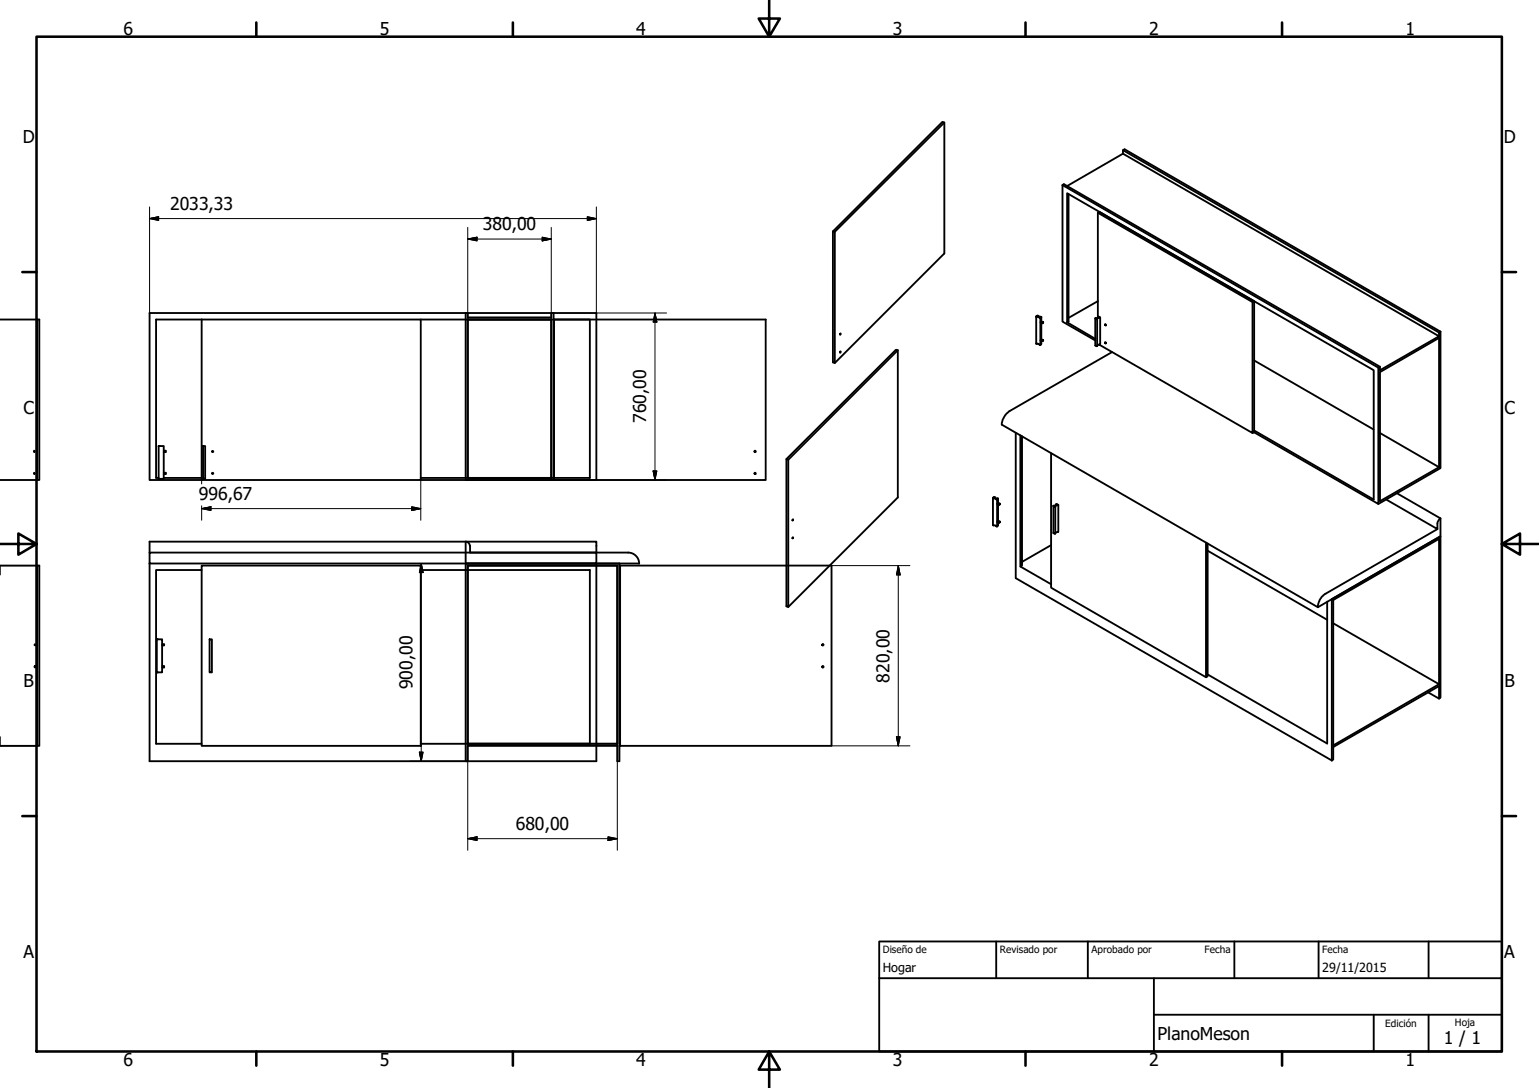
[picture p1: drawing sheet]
<svg xmlns="http://www.w3.org/2000/svg" width="420mm" height="297mm" viewBox="0 0 420 297" stroke-linecap="round" stroke-linejoin="round" font-family="sans-serif">
<!-- layer: Visible (ISO) -->
<g fill="none" stroke="#000" stroke-width=".51">
<path d="M257.8 33.5l-29.9 29.8v35.8l-.5-.2v-35.7l29.9-29.9 .5 .2v35.7l-29.9 29.9M290.1 50.5l.3-.2 86.3 49.8v1l16.2-9.3-86.3-49.8-15.3 8.8M290.1 50.5v37.3l8.9 5.1M290.1 50.5l86.2 49.9M291.7 53v34.8l-.4 .2M299.7 58.1l42.2 24.4M306.6 42v-1l.4-.2 86.3 49.7M306.6 41l86.3 49.8v1M227.4 63.2l.5 .1M0 87.2h10.2M55.1 87.2h59.8v43.8h-59.8M55.1 87.2h-12.5v43.3h.7"/>
<path d="M55.1 87.2v43.8M114.9 87.2h46.1v43.3h-46.1M127.7 87.2h22.8v43.3h-22.8zM150.5 85.5v1.2h-22.8v-1.2h-.6v45.5h24M151.1 87.2l.2 43.8zM151.1 85.5v1.7M151.3 87.2h57.7v43.8h-57.7M229.4 91.1l.1-.1-.1 .4zM229.4 95.9v.4zM245.1 95.6l-29.9 29.9v40.2l-.5-.2v-40.2l29.9-29.8 .5 .1v40.2l-29.9 29.9M282.9 86.4v7.4h.5l.6 .4v-7.3l.3-.4M282.9 86.4l1.1 .5"/>
<path d="M282.9 86.4l.3-.2 .4 .3h.7M284.3 86.5v1.3M284.3 88.2v4.5M284.3 93.1v.8l-.3 .3M284.6 92.9h.2l-.1 .2zM284.6 88.1l.2-.2-.1 .4zM284.7 92.8l-.5-.2-.1 .2v.2l.5 .1M284.7 87.9l-.5-.2-.1 .2v.2l.5 .2M291.3 88v-35.2l83.7 48.3v35.3l-32.6-18.9M291.3 88l7.7 4.5M299 86.9v7.4l.4 .2 .1-.1M299.1 86.9l.4 .2"/>
<path d="M299.1 86.9l.5-.1 .3-.4 .5 .3v7.3l-.9 .4M299.1 86.9h.1M299.5 87.1v7.3M299.7 86.7v-28.6l.4-.3 42.3 24.4v35.8l-.5 .2M299.7 82.2l-8 4.6M300.4 86.7l-.7 .2-.2 .2M301.7 93.5l.2 .1v.2zM301.7 88.6l.2 .1v.2zM303.6 96.1l-28 16.2a4.9 4.9 0 0 0-2.1 3.6l86.3 49.9M342.4 82.2l-.5 .3v35.7l-41.8-24.1M342.4 98.4l32.6 18.9M393.3 90.5v37.3l-17 9.8"/>
<path d="M393.3 90.5l-.4 .3M277.3 118.2v39.6l86.3 49.8M278.6 118.9v35.8l.4-.3v-35.3M376.3 100.4v37.2l-33.9-19.6M376.7 101.6l16.2-9.3v35.3l-16.2 9.2zM376.7 100.1l-.4 .3M376.7 118.2l16.2 9.4M0 131h10.2v-43.8h.5v43.8h-.5M9.3 129.1l.1 .3zM9.4 123l-.1 .4zM43.3 121.8h1.4v8.9h-1.4zM44.7 129.1h.6v.3h-.6"/>
<path d="M44.7 123l.6 .1-.1 .3h-.5M44.7 130.5h10.4M55.1 131h-14.3v-45.5h122v45.5h-47.9M55.4 121.8h.6v8.9h-.6zM127.7 130.5v-43.3h22.8v43.3M206.1 129.1v.3M206.1 123.1v.3M214.7 125.3l.5 .2M271.1 136v7.4h.6l.5 .3v-7.3l.3-.3M272.5 136.1l-.8-.1-.2-.3-.4 .2 1.1 .5M272.5 136.1v1.2M272.5 137.7v4.5"/>
<path d="M272.9 137.5l.1 .1-.2 .2zM272.9 137.5l-.6-.1v.3l.5 .1M287 123.7v36.8l42.2 24.4M287.6 138.2v7.3l.3 .2 .2-.1M287.6 138.2l.5 .1M287.6 138.2l.6-.2 .3-.4 .4 .2v7.4l-.8 .4M288.1 138.3v7.3M288.9 137.8l-.5 .2-.3 .3M378.5 136.4l13.9 8v-1.7l.9-1.2M381.4 134.7l11.9 6.8M0 154.4h10.2M40.8 150.9v-3h122v3"/>
<path d="M40.8 150.9h122v2.9h-122zM40.8 153.8v54h122v-54M55.1 155.6h-12.5v47.5h12.5M55.1 154.4h59.8v49.2h-59.8zM114.9 155.6h46.1v47.5M127.1 147.9a1.17 1.17 0 0 1 1.2 1.2M127.1 153.8v54h.6v-4.2h40.8v4.2h.6v-4.2M127.1 153.8h47.4M127.1 147.9v5.9M127.7 154.4h40.8v48.7h-40.8zM128.3 149v1.9h43.2M169.1 154.4h.2v49.2h-.2z"/>
<path d="M169.1 153.8v.6M169.3 154.4h57.7v49.2h-57.7M171.5 150.9a3 3 0 0 1 3 3M216.3 146.8l.2-.1v.3zM216.4 141.8h.1v.3zM272.5 142.6v.8l-.3 .3M272.9 142.4l-.1 .3zM272.9 142.4l-.6-.1v.2l.5 .2M278.6 154.7l8.4 4.8M287 148.8l-8 4.6M329.2 148.1v36.8l.5-.3v-36.2M329.7 150.4l32.6 18.8"/>
<path d="M392.4 144.4l-30.5 17.7a4.4 4.4 0 0 0-2.1 3.7M393.3 141.5v4.9l-33.5 19.4M9.5 175.9v.3zM42.8 174.5h1.5v9.1h-1.5zM44.3 175.9l.5 .1v.2h-.5M57.2 174.5h.6v9.1h-.6zM224.6 175.9v.3M362.3 164.3v38.7l-32.6-18.9M363.6 163.6l29.7-17.2v44.1l-.4 .2v-3.4l-28.9 16.6v3.5l-.4 .2zM364 163.8l28.9-16.7v39.7l-28.9 16.7zM364 170.2l28.9 16.6M9.5 181.9v.3z"/>
<path d="M44.3 181.8h.5v.2v.2h-.5M224.6 181.9v.3M389.9 189l3 1.7M0 203.6h10.2v-49.2h.5v49.2h-.5M114.9 203.1h53.6M127.7 203.1v-48.7h40.8v48.7"/>
<circle cx="58.1" cy="129.2" r=".16"/>
<circle cx="58.1" cy="123.3" r=".16"/>
<circle cx="206.1" cy="129.2" r=".15"/>
<circle cx="206.2" cy="123.2" r=".2"/>
<circle cx="224.6" cy="176.1" r=".17"/>
<circle cx="224.6" cy="182.1" r=".18"/>
</g>
<g fill="#000">
<circle cx="283" cy="93.8" r=".25"/>
<circle cx="283.3" cy="86.2" r=".25"/>
<circle cx="299.5" cy="87.1" r=".25"/>
<circle cx="299.8" cy="86.5" r=".25"/>
<circle cx="43.3" cy="121.8" r=".25"/>
<circle cx="43.3" cy="130.7" r=".25"/>
<circle cx="271.1" cy="136.1" r=".25"/>
<circle cx="271.5" cy="135.7" r=".25"/>
<circle cx="288.4" cy="137.7" r=".25"/>
<circle cx="42.8" cy="174.5" r=".25"/>
<circle cx="42.8" cy="183.6" r=".25"/>
</g>
<!-- layer: Border (ISO) -->
<g fill="none" stroke="#000" stroke-width=".7">
<path d="M10 10h400v277.1h-400zM70 6.1v3.9M140 6.1v3.9M210 0v10l-2.9-4.9h5.8l-2.9 4.9M280 6.1v3.9M350 6.1v3.9M6.1 74.3h3.9M410 74.3h3.9M0 148.5h10l-5-2.8v5.7l5-2.9M410 148.5l5 2.9v-5.7l-5 2.8h10M6.1 222.8h3.9M410 222.8h3.9"/>
<path d="M70 287.1v3.8M140 287.1v3.8M210 287.1l2.9 4.9h-5.8l2.9-4.9v9.9M280 287.1v3.8M350 287.1v3.8"/>
</g>
<!-- layer: Title (ISO) -->
<path d="M240 257h170v30.1h-170zM272 257v10.1M297 257v10.1M337 257v10.1M360 257v10.1M390 257v10.1M240 267.1h170M315 277h95M315 267.1v20M375 277v10.1M390 277v10.1" fill="none" stroke="#000" stroke-width=".51"/>
<!-- layer: Dimension (ISO) -->
<g fill="none" stroke="#000" stroke-width=".27">
<path d="M40.8 59.7l2.5-.5v1zM40.8 59.7h122M40.8 56.5v29M160.3 59.2l2.5 .5-2.5 .5zM162.8 56.5v29h19.2M127.7 65.3l2.5-.5v1zM127.7 65.3h22.8M127.7 62.1v25.1M148 64.8l2.5 .5-2.5 .5zM150.5 62.1v25.1M178.8 85.5l.5 2.4h-1zM178.8 85.5v45.5"/>
<path d="M55.1 138.9l2.5-.5v1zM55.1 138.9h59.8M55.1 131v1.1M55.1 138.1v3.9M112.4 138.4l2.5 .5-2.5 .5zM114.9 131v11M162.8 131h19.2M178.3 128.6h1l-.5 2.4zM0 154.4h10.2M111.8 153.8h15.3M115 153.8l.5 2.5h-1zM115 153.8v54"/>
<path d="M227 154.4h21.4M245.2 154.4l.5 2.6h-1zM245.2 154.4v49.2M0 203.6h10.2M111.8 207.8h15.3M114.5 205.3h1l-.5 2.5zM127.7 203.1v29M168.5 203.1v29M227 203.6h21.4M244.7 201.2h1l-.5 2.4zM127.7 229l2.5-.5v1zM127.7 229h40.8"/>
<path d="M166 228.5l2.5 .5-2.5 .5z"/>
</g>
<g fill="#000" stroke="#000" stroke-width=".27">
<path d="M40.8 59.7l2.5-.5zM40.8 59.7l2.5-.5v1zM127.7 65.3l2.5-.5zM127.7 65.3l2.5-.5v1zM148 65.8l2.5-.5zM148 64.8l2.5 .5-2.5 .5zM160.3 60.2l2.5-.5zM160.3 59.2l2.5 .5-2.5 .5zM178.8 85.5l.5 2.4zM178.8 85.5l.5 2.4h-1zM55.1 138.9l2.5-.5zM55.1 138.9l2.5-.5v1z"/>
<path d="M112.4 139.4l2.5-.5zM112.4 138.4l2.5 .5-2.5 .5zM178.3 128.6l.5 2.4zM178.3 128.6h1l-.5 2.4zM0 154.4v2.6zM115 153.8l.5 2.5zM115 153.8l.5 2.5h-1zM245.2 154.4l.5 2.6zM245.2 154.4l.5 2.6h-1zM0 201.2v2.4zM114.5 205.3l.5 2.5zM114.5 205.3h1l-.5 2.5z"/>
<path d="M244.7 201.2l.5 2.4zM244.7 201.2h1l-.5 2.4zM127.7 229l2.5-.5zM127.7 229l2.5-.5v1zM166 229.5l2.5-.5zM166 228.5l2.5 .5-2.5 .5z"/>
</g>
<g font-size="4.8">
<text x="33.7" y="9.6">6</text>
<text x="103.7" y="9.6">5</text>
<text x="173.7" y="9.6">4</text>
<text x="243.7" y="9.6">3</text>
<text x="313.7" y="9.6">2</text>
<text x="383.7" y="9.6">1</text>
<text x="6.2" y="38.9">D</text>
<text x="410.5" y="38.9">D</text>
<text x="46.5" y="57.3">2033,33</text>
<text x="131.8" y="62.9">380,00</text>
<text x="6.4" y="113.1">C</text>
<text x="410.7" y="113.1">C</text>
<text x="176.4" y="115.6" transform="rotate(-90 176.4 115.6)">760,00</text>
<text x="54.3" y="136.4">996,67</text>
<text x="6.4" y="187.4">B</text>
<text x="112.6" y="188.1" transform="rotate(-90 112.6 188.1)">900,00</text>
<text x="242.8" y="186.4" transform="rotate(-90 242.8 186.4)">820,00</text>
<text x="410.7" y="187.4">B</text>
<text x="140.8" y="226.6">680,00</text>
<text x="6.4" y="261.7">A</text>
<text x="410.7" y="261.7">A</text>
<text x="316" y="283.8">PlanoMeson</text>
<text x="394.2" y="285">1 / 1</text>
<text x="33.7" y="290.9">6</text>
<text x="103.7" y="290.9">5</text>
<text x="173.7" y="290.9">4</text>
<text x="243.7" y="290.9">3</text>
<text x="313.7" y="290.9">2</text>
<text x="383.7" y="290.9">1</text>
</g>
<g font-size="3.4">
<text x="241" y="265.4">Hogar</text>
<text x="361" y="265.5">29/11/2015</text>
</g>
<g font-size="2.7">
<text x="241" y="260.2">Diseño de</text>
<text x="273" y="260.1">Revisado por</text>
<text x="298" y="260.1">Aprobado por</text>
<text x="328.9" y="260.1">Fecha</text>
<text x="361" y="260.1">Fecha</text>
<text x="378.2" y="280.3">Edición</text>
<text x="397.2" y="280">Hoja</text>
</g>
</svg>
